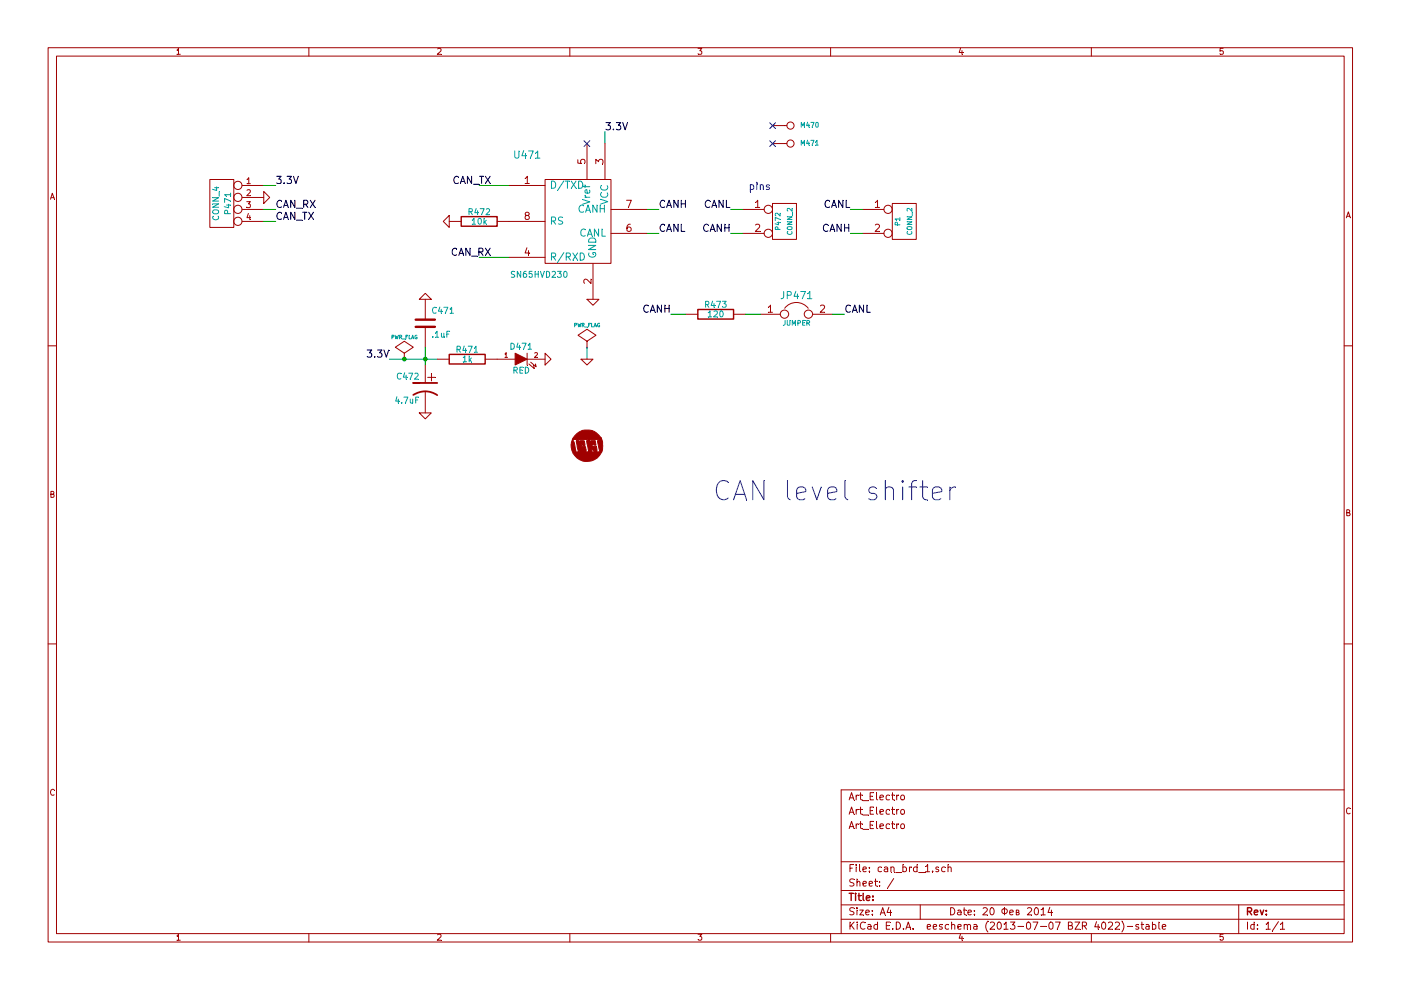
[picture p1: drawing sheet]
EESchema Schematic File Version 2
LIBS:power
LIBS:device
LIBS:conn
LIBS:logo_flipped
LIBS:art-electro-ic
LIBS:art-electro-conn
LIBS:can_brd_1-cache
EELAYER 24 0
EELAYER END
$Descr A4 11693 8268
encoding utf-8
Sheet 1 1
Title ""
Date "20 Фев 2014"
Rev ""
Comp ""
Comment1 ""
Comment2 "Art_Electro"
Comment3 "Art_Electro"
Comment4 "Art_Electro"
$EndDescr
$Comp
L R R471
U 1 1
P 3900 3000
F 0 "R471" V 3980 3000 50  0000 C CNN
F 1 "1k" V 3900 3000 50  0000 C CNN
F 2 "" H 3900 3000 60  0001 C CNN
F 3 "" H 3900 3000 60  0001 C CNN
	1    3900 3000
	0    1    -1   0   
$EndComp
$Comp
L GND #PWR01
U 1 1
P 4550 3000
F 0 "#PWR01" H 4550 3000 30  0001 C CNN
F 1 "GND" H 4550 2930 30  0001 C CNN
F 2 "" H 4550 3000 60  0001 C CNN
F 3 "" H 4550 3000 60  0001 C CNN
	1    4550 3000
	0    -1   -1   0   
$EndComp
$Comp
L PWR_FLAG #FLG02
U 1 1
P 3375 3000
F 0 "#FLG02" H 3375 3095 30  0001 C CNN
F 1 "PWR_FLAG" H 3375 3180 30  0000 C CNN
F 2 "" H 3375 3000 60  0000 C CNN
F 3 "" H 3375 3000 60  0000 C CNN
	1    3375 3000
	1    0    0    -1  
$EndComp
$Comp
L CP1 C472
U 1 1
P 3550 3250
F 0 "C472" H 3600 3350 50  0000 L CNN
F 1 "4.7uF" H 3600 3150 50  0000 L CNN
F 2 "" H 3550 3250 60  0001 C CNN
F 3 "" H 3550 3250 60  0001 C CNN
	1    3550 3250
	-1   0    0    -1  
$EndComp
$Comp
L C C471
U 1 1
P 3550 2700
F 0 "C471" H 3600 2800 50  0000 L CNN
F 1 ".1uF" H 3600 2600 50  0000 L CNN
F 2 "" H 3550 2700 60  0001 C CNN
F 3 "" H 3550 2700 60  0001 C CNN
	1    3550 2700
	1    0    0    -1  
$EndComp
$Comp
L GND #PWR03
U 1 1
P 3550 3450
F 0 "#PWR03" H 3550 3450 30  0001 C CNN
F 1 "GND" H 3550 3380 30  0001 C CNN
F 2 "" H 3550 3450 60  0001 C CNN
F 3 "" H 3550 3450 60  0001 C CNN
	1    3550 3450
	1    0    0    -1  
$EndComp
$Comp
L GND #PWR04
U 1 1
P 3550 2500
F 0 "#PWR04" H 3550 2500 30  0001 C CNN
F 1 "GND" H 3550 2430 30  0001 C CNN
F 2 "" H 3550 2500 60  0001 C CNN
F 3 "" H 3550 2500 60  0001 C CNN
	1    3550 2500
	-1   0    0    1   
$EndComp
Text Label 3250 3000 2    60   ~ 0
3.3V
$Comp
L LOGO G471
U 1 1
P 4900 3725
F 0 "G471" H 4900 3622 60  0001 C CNN
F 1 "LOGO" H 4900 3828 60  0001 C CNN
F 2 "" H 4900 3725 60  0000 C CNN
F 3 "" H 4900 3725 60  0000 C CNN
	1    4900 3725
	1    0    0    -1  
$EndComp
$Comp
L GND #PWR05
U 1 1
P 4950 2500
F 0 "#PWR05" H 4950 2500 30  0001 C CNN
F 1 "GND" H 4950 2430 30  0001 C CNN
F 2 "" H 4950 2500 60  0001 C CNN
F 3 "" H 4950 2500 60  0001 C CNN
	1    4950 2500
	1    0    0    -1  
$EndComp
NoConn ~ 4900 1200
$Comp
L R R472
U 1 1
P 4000 1850
F 0 "R472" V 4080 1850 50  0000 C CNN
F 1 "10k" V 4000 1850 50  0000 C CNN
F 2 "" H 4000 1850 60  0001 C CNN
F 3 "" H 4000 1850 60  0001 C CNN
	1    4000 1850
	0    1    -1   0   
$EndComp
$Comp
L GND #PWR06
U 1 1
P 3750 1850
F 0 "#PWR06" H 3750 1850 30  0001 C CNN
F 1 "GND" H 3750 1780 30  0001 C CNN
F 2 "" H 3750 1850 60  0001 C CNN
F 3 "" H 3750 1850 60  0001 C CNN
	1    3750 1850
	0    1    1    0   
$EndComp
$Comp
L CONN_2 P472
U 1 1
P 6550 1850
F 0 "P472" V 6500 1850 40  0000 C CNN
F 1 "CONN_2" V 6600 1850 40  0000 C CNN
F 2 "" H 6550 1850 60  0000 C CNN
F 3 "" H 6550 1850 60  0000 C CNN
	1    6550 1850
	1    0    0    -1  
$EndComp
$Comp
L CONN_4 P471
U 1 1
P 1850 1700
F 0 "P471" V 1800 1700 50  0000 C CNN
F 1 "CONN_4" V 1900 1700 50  0000 C CNN
F 2 "" H 1850 1700 60  0000 C CNN
F 3 "" H 1850 1700 60  0000 C CNN
	1    1850 1700
	-1   0    0    -1  
$EndComp
Text Label 2300 1550 0    60   ~ 0
3.3V
$Comp
L GND #PWR07
U 1 1
P 2200 1650
F 0 "#PWR07" H 2200 1650 30  0001 C CNN
F 1 "GND" H 2200 1580 30  0001 C CNN
F 2 "" H 2200 1650 60  0001 C CNN
F 3 "" H 2200 1650 60  0001 C CNN
	1    2200 1650
	0    -1   -1   0   
$EndComp
Text Label 2300 1750 0    60   ~ 0
CAN_RX
Text Label 2300 1850 0    60   ~ 0
CAN_TX
Text Label 4100 1550 2    60   ~ 0
CAN_TX
Text Label 4100 2150 2    60   ~ 0
CAN_RX
Connection ~ -4675 3450
Wire Wire Line
	3550 2900 3550 3050
Connection ~ 3550 3000
Wire Wire Line
	3250 3000 3650 3000
Connection ~ 3375 3000
Wire Wire Line
	2200 1750 2300 1750
Wire Wire Line
	2200 1850 2300 1850
Wire Wire Line
	2200 1550 2300 1550
Wire Wire Line
	4250 2150 4000 2150
Wire Wire Line
	4250 1550 4000 1550
Text Label 5500 1750 0    60   ~ 0
CANH
Text Label 5500 1950 0    60   ~ 0
CANL
Text Label 6100 1950 2    60   ~ 0
CANH
Text Label 6100 1750 2    60   ~ 0
CANL
Wire Wire Line
	6200 1750 6100 1750
Wire Wire Line
	6200 1950 6100 1950
Wire Wire Line
	5400 1750 5500 1750
Wire Wire Line
	5400 1950 5500 1950
Text Label 5050 1100 0    60   ~ 0
3.3V
Wire Wire Line
	5050 1200 5050 1100
$Comp
L PWR_FLAG #FLG08
U 1 1
P 4900 2900
F 0 "#FLG08" H 4900 2995 30  0001 C CNN
F 1 "PWR_FLAG" H 4900 3080 30  0000 C CNN
F 2 "" H 4900 2900 60  0000 C CNN
F 3 "" H 4900 2900 60  0000 C CNN
	1    4900 2900
	1    0    0    -1  
$EndComp
Wire Wire Line
	4900 2900 4900 3000
$Comp
L GND #PWR09
U 1 1
P 4900 3000
F 0 "#PWR09" H 4900 3000 30  0001 C CNN
F 1 "GND" H 4900 2930 30  0001 C CNN
F 2 "" H 4900 3000 60  0001 C CNN
F 3 "" H 4900 3000 60  0001 C CNN
	1    4900 3000
	1    0    0    -1  
$EndComp
$Comp
L SN65HVD230 U471
U 1 1
P 4800 1850
F 0 "U471" H 4400 2400 60  0000 C CNN
F 1 "SN65HVD230" H 4500 1400 50  0000 C CNN
F 2 "" H 4800 1850 60  0000 C CNN
F 3 "" H 4800 1850 60  0000 C CNN
	1    4800 1850
	1    0    0    -1  
$EndComp
$Comp
L R R473
U 1 1
P 5975 2625
F 0 "R473" V 6055 2625 50  0000 C CNN
F 1 "120" V 5975 2625 50  0000 C CNN
F 2 "" H 5975 2625 60  0001 C CNN
F 3 "" H 5975 2625 60  0001 C CNN
	1    5975 2625
	0    1    -1   0   
$EndComp
$Comp
L JUMPER JP471
U 1 1
P 6650 2625
F 0 "JP471" H 6650 2775 60  0000 C CNN
F 1 "JUMPER" H 6650 2545 40  0000 C CNN
F 2 "" H 6650 2625 60  0000 C CNN
F 3 "" H 6650 2625 60  0000 C CNN
	1    6650 2625
	1    0    0    -1  
$EndComp
Wire Wire Line
	6225 2625 6350 2625
Text Label 5600 2625 2    60   ~ 0
CANH
Text Label 7050 2625 0    60   ~ 0
CANL
Wire Wire Line
	6950 2625 7050 2625
Wire Wire Line
	5725 2625 5600 2625
$Comp
L CONN_1 M470
U 1 1
P 6600 1050
F 0 "M470" H 6680 1050 40  0000 L CNN
F 1 "CONN_1" H 6600 1105 30  0001 C CNN
F 2 "" H 6600 1050 60  0000 C CNN
F 3 "" H 6600 1050 60  0000 C CNN
	1    6600 1050
	1    0    0    -1  
$EndComp
NoConn ~ 6450 1050
$Comp
L CONN_1 M471
U 1 1
P 6600 1200
F 0 "M471" H 6680 1200 40  0000 L CNN
F 1 "CONN_1" H 6600 1255 30  0001 C CNN
F 2 "" H 6600 1200 60  0000 C CNN
F 3 "" H 6600 1200 60  0000 C CNN
	1    6600 1200
	1    0    0    -1  
$EndComp
NoConn ~ 6450 1200
Text Notes 5950 4200 0    160  ~ 0
CAN level shifter
$Comp
L CONN_2 P1
U 1 1
P 7550 1850
F 0 "P1" V 7500 1850 40  0000 C CNN
F 1 "CONN_2" V 7600 1850 40  0000 C CNN
F 2 "" H 7550 1850 60  0000 C CNN
F 3 "" H 7550 1850 60  0000 C CNN
	1    7550 1850
	1    0    0    -1  
$EndComp
Text Label 7100 1950 2    60   ~ 0
CANH
Text Label 7100 1750 2    60   ~ 0
CANL
Wire Wire Line
	7200 1750 7100 1750
Wire Wire Line
	7200 1950 7100 1950
Text Notes 6250 1600 0    60   ~ 0
pins
$Comp
L LED_0805 D471
U 1 1
P 4350 3000
F 0 "D471" H 4350 3100 50  0000 C CNN
F 1 "RED" H 4350 2900 50  0000 C CNN
F 2 "" H 4350 3000 60  0000 C CNN
F 3 "" H 4350 3000 60  0000 C CNN
	1    4350 3000
	1    0    0    -1  
$EndComp
$EndSCHEMATC
